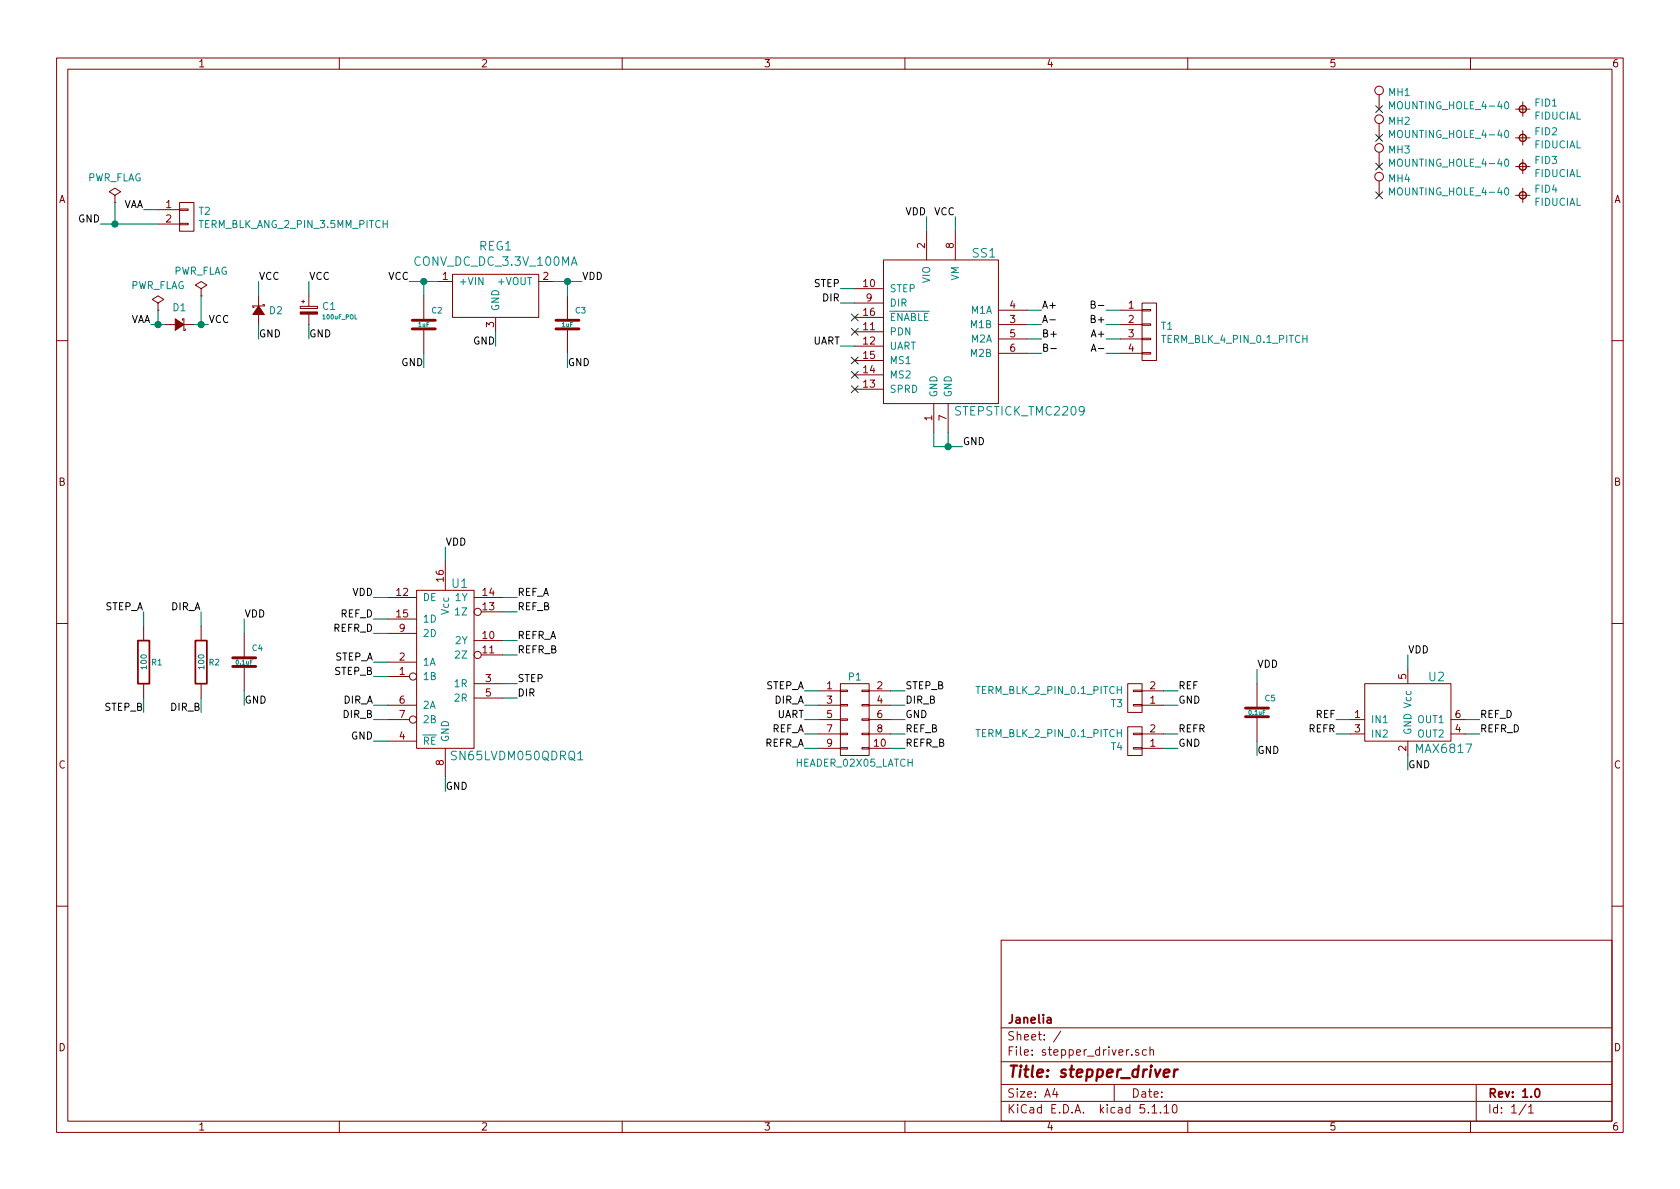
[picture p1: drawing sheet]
EESchema Schematic File Version 4
EELAYER 30 0
EELAYER END
$Descr A4 11693 8268
encoding utf-8
Sheet 1 1
Title "stepper_driver"
Date ""
Rev "1.0"
Comp "Janelia"
Comment1 ""
Comment2 ""
Comment3 ""
Comment4 ""
$EndDescr
$Comp
L stepper_driver:FIDUCIAL FID1
U 1 1
P 10600 750
F 0 "FID1" H 10678 796 50  0000 L CNN
F 1 "FIDUCIAL" H 10678 705 50  0000 L CNN
F 2 "stepper_driver:FIDUCIAL" H 10800 750 50  0001 C CNN
F 3 "" H 10800 750 50  0001 C CNN
	1    10600 750 
	1    0    0    -1  
$EndComp
$Comp
L stepper_driver:FIDUCIAL FID2
U 1 1
P 10600 950
F 0 "FID2" H 10678 996 50  0000 L CNN
F 1 "FIDUCIAL" H 10678 905 50  0000 L CNN
F 2 "stepper_driver:FIDUCIAL" H 10800 950 50  0001 C CNN
F 3 "" H 10800 950 50  0001 C CNN
	1    10600 950 
	1    0    0    -1  
$EndComp
$Comp
L stepper_driver:FIDUCIAL FID3
U 1 1
P 10600 1150
F 0 "FID3" H 10678 1196 50  0000 L CNN
F 1 "FIDUCIAL" H 10678 1105 50  0000 L CNN
F 2 "stepper_driver:FIDUCIAL" H 10800 1150 50  0001 C CNN
F 3 "" H 10800 1150 50  0001 C CNN
	1    10600 1150
	1    0    0    -1  
$EndComp
$Comp
L stepper_driver:FIDUCIAL FID4
U 1 1
P 10600 1350
F 0 "FID4" H 10678 1396 50  0000 L CNN
F 1 "FIDUCIAL" H 10678 1305 50  0000 L CNN
F 2 "stepper_driver:FIDUCIAL" H 10800 1350 50  0001 C CNN
F 3 "" H 10800 1350 50  0001 C CNN
	1    10600 1350
	1    0    0    -1  
$EndComp
$Comp
L stepper_driver:MOUNTING_HOLE_4-40 MH1
U 1 1
P 9600 750
F 0 "MH1" H 9659 869 50  0000 L CNN
F 1 "MOUNTING_HOLE_4-40" H 9659 777 50  0000 L CNN
F 2 "stepper_driver:MOUNTING_HOLE_4-40" H 9800 750 50  0001 C CNN
F 3 "" H 9800 750 50  0001 C CNN
	1    9600 750 
	1    0    0    -1  
$EndComp
$Comp
L stepper_driver:MOUNTING_HOLE_4-40 MH2
U 1 1
P 9600 950
F 0 "MH2" H 9659 1069 50  0000 L CNN
F 1 "MOUNTING_HOLE_4-40" H 9659 977 50  0000 L CNN
F 2 "stepper_driver:MOUNTING_HOLE_4-40" H 9800 950 50  0001 C CNN
F 3 "" H 9800 950 50  0001 C CNN
	1    9600 950 
	1    0    0    -1  
$EndComp
$Comp
L stepper_driver:MOUNTING_HOLE_4-40 MH3
U 1 1
P 9600 1150
F 0 "MH3" H 9659 1269 50  0000 L CNN
F 1 "MOUNTING_HOLE_4-40" H 9659 1177 50  0000 L CNN
F 2 "stepper_driver:MOUNTING_HOLE_4-40" H 9800 1150 50  0001 C CNN
F 3 "" H 9800 1150 50  0001 C CNN
	1    9600 1150
	1    0    0    -1  
$EndComp
$Comp
L stepper_driver:MOUNTING_HOLE_4-40 MH4
U 1 1
P 9600 1350
F 0 "MH4" H 9659 1469 50  0000 L CNN
F 1 "MOUNTING_HOLE_4-40" H 9659 1377 50  0000 L CNN
F 2 "stepper_driver:MOUNTING_HOLE_4-40" H 9800 1350 50  0001 C CNN
F 3 "" H 9800 1350 50  0001 C CNN
	1    9600 1350
	1    0    0    -1  
$EndComp
NoConn ~ 9600 750 
NoConn ~ 9600 950 
NoConn ~ 9600 1150
NoConn ~ 9600 1350
$Comp
L stepper_driver:STEPSTICK_TMC2209 SS1
U 1 1
P 6550 2300
F 0 "SS1" H 6850 2850 60  0000 C CNN
F 1 "STEPSTICK_TMC2209" H 7100 1750 60  0000 C CNN
F 2 "stepper_driver:STEPSTICK_TMC2209" H 6450 1250 60  0001 C CNN
F 3 "" H 6550 2300 60  0001 C CNN
F 4 "Digi-Key" H 6650 1450 60  0001 C CNN "Vendor"
F 5 "ED90331-ND" H 6750 1550 60  0001 C CNN "Vendor Part Number"
F 6 "CONN PIN RCPT .025-.037 SOLDER" H 6800 1550 60  0001 C CNN "Description"
F 7 "16" H 6950 1750 60  0001 C CNN "Quantity"
F 8 "Mill-Max Manufacturing Corp." H 6550 2300 50  0001 C CNN "Manufacturer"
F 9 "0305-0-15-15-47-27-10-0" H 6550 2300 50  0001 C CNN "Manufacturer Part Number"
	1    6550 2300
	1    0    0    -1  
$EndComp
NoConn ~ 5950 2700
NoConn ~ 5950 2600
NoConn ~ 5950 2500
NoConn ~ 5950 2300
NoConn ~ 5950 2200
$Comp
L stepper_driver:TERM_BLK_4_PIN_0.1_PITCH T1
U 1 1
P 8000 2300
F 0 "T1" H 8078 2342 50  0000 L CNN
F 1 "TERM_BLK_4_PIN_0.1_PITCH" H 8078 2250 50  0000 L CNN
F 2 "stepper_driver:TERM_BLK_4_PIN_0.1_PITCH" H 7900 2450 50  0001 C CNN
F 3 "" H 8000 2300 50  0000 C CNN
F 4 "Digi-Key" H 8100 2650 60  0001 C CNN "Vendor"
F 5 "A98335-ND" H 8200 2750 60  0001 C CNN "Vendor Part Number"
F 6 "TERM BLOCK 4POS SIDE ENT 2.54MM" H 8300 2850 60  0001 C CNN "Description"
F 7 "TE Connectivity AMP Connectors" H 8000 2300 50  0001 C CNN "Manufacturer"
F 8 "282834-4" H 8000 2300 50  0001 C CNN "Manufacturer Part Number"
	1    8000 2300
	1    0    0    -1  
$EndComp
Wire Wire Line
	5950 2000 5850 2000
Wire Wire Line
	5950 2100 5850 2100
Wire Wire Line
	5950 2400 5850 2400
Wire Wire Line
	6450 1600 6450 1500
Wire Wire Line
	6650 1600 6650 1500
Wire Wire Line
	7150 2150 7250 2150
Wire Wire Line
	7150 2250 7250 2250
Wire Wire Line
	7150 2350 7250 2350
Wire Wire Line
	7150 2450 7250 2450
Wire Wire Line
	6500 3000 6500 3100
Wire Wire Line
	6600 3000 6600 3100
Text Label 5850 2000 2    50   ~ 0
STEP
Text Label 5850 2100 2    50   ~ 0
DIR
Text Label 5850 2400 2    50   ~ 0
UART
Text Label 6450 1500 2    50   ~ 0
VDD
Text Label 6650 1500 2    50   ~ 0
VCC
Text Label 7250 2150 0    50   ~ 0
A+
Text Label 7250 2250 0    50   ~ 0
A-
Text Label 7250 2350 0    50   ~ 0
B+
Text Label 7250 2450 0    50   ~ 0
B-
Wire Wire Line
	6500 3100 6600 3100
Wire Wire Line
	6600 3100 6700 3100
Connection ~ 6600 3100
Text Label 6700 3100 0    50   ~ 0
GND
Wire Wire Line
	7800 2450 7700 2450
Wire Wire Line
	7800 2350 7700 2350
Wire Wire Line
	7800 2250 7700 2250
Wire Wire Line
	7800 2150 7700 2150
Text Label 7700 2350 2    50   ~ 0
A+
Text Label 7700 2450 2    50   ~ 0
A-
Text Label 7700 2250 2    50   ~ 0
B+
Text Label 7700 2150 2    50   ~ 0
B-
$Comp
L stepper_driver:TERM_BLK_ANG_2_PIN_3.5MM_PITCH T2
U 1 1
P 1300 1500
F 0 "T2" H 1379 1542 50  0000 L CNN
F 1 "TERM_BLK_ANG_2_PIN_3.5MM_PITCH" H 1379 1450 50  0000 L CNN
F 2 "stepper_driver:TERM_BLK_ANG_2_PIN_3.5MM_PITCH" H 1200 1550 60  0001 C CNN
F 3 "" H 1300 1500 60  0000 C CNN
F 4 "Digi-Key" H 1400 1750 60  0001 C CNN "Vendor"
F 5 "277-1779-ND" H 1500 1850 60  0001 C CNN "Vendor Part Number"
F 6 "Phoenix Contact" H 1300 1500 50  0001 C CNN "Manufacturer"
F 7 "1988956" H 1300 1500 50  0001 C CNN "Manufacturer Part Number"
	1    1300 1500
	1    0    0    -1  
$EndComp
Wire Wire Line
	1100 1450 1000 1450
Wire Wire Line
	1100 1550 800  1550
Text Label 1000 1450 2    50   ~ 0
VAA
Text Label 700  1550 2    50   ~ 0
GND
$Comp
L stepper_driver:TERM_BLK_2_PIN_0.1_PITCH T3
U 1 1
P 7900 4850
F 0 "T3" H 7978 4892 50  0000 L CNN
F 1 "TERM_BLK_2_PIN_0.1_PITCH" H 7978 4800 50  0000 L CNN
F 2 "stepper_driver:TERM_BLK_2_PIN_0.1_PITCH" H 7800 4900 60  0001 C CNN
F 3 "" H 7900 4850 60  0000 C CNN
F 4 "Digi-Key" H 8000 5100 60  0001 C CNN "Vendor"
F 5 "A98333-ND" H 8100 5200 60  0001 C CNN "Vendor Part Number"
F 6 "TERM BLOCK 2POS SIDE ENT 2.54MM" H 8200 5300 60  0001 C CNN "Description"
F 7 "TE Connectivity AMP Connectors" H 7900 4850 50  0001 C CNN "Manufacturer"
F 8 "282834-2" H 7900 4850 50  0001 C CNN "Manufacturer Part Number"
	1    7900 4850
	-1   0    0    1   
$EndComp
Wire Wire Line
	8100 4900 8200 4900
Wire Wire Line
	8100 4800 8200 4800
Text Label 8200 4800 0    50   ~ 0
REF
$Comp
L stepper_driver:TERM_BLK_2_PIN_0.1_PITCH T4
U 1 1
P 7900 5150
F 0 "T4" H 7978 5192 50  0000 L CNN
F 1 "TERM_BLK_2_PIN_0.1_PITCH" H 7978 5100 50  0000 L CNN
F 2 "stepper_driver:TERM_BLK_2_PIN_0.1_PITCH" H 7800 5200 60  0001 C CNN
F 3 "" H 7900 5150 60  0000 C CNN
F 4 "Digi-Key" H 8000 5400 60  0001 C CNN "Vendor"
F 5 "A98333-ND" H 8100 5500 60  0001 C CNN "Vendor Part Number"
F 6 "TERM BLOCK 2POS SIDE ENT 2.54MM" H 8200 5600 60  0001 C CNN "Description"
F 7 "TE Connectivity AMP Connectors" H 7900 5150 50  0001 C CNN "Manufacturer"
F 8 "282834-2" H 7900 5150 50  0001 C CNN "Manufacturer Part Number"
	1    7900 5150
	-1   0    0    1   
$EndComp
Wire Wire Line
	8100 5200 8200 5200
Wire Wire Line
	8100 5100 8200 5100
Text Label 8200 5100 0    50   ~ 0
REFR
$Comp
L stepper_driver:DIODE_SCHOTTKY_45V_10A D1
U 1 1
P 1250 2250
F 0 "D1" H 1250 2135 50  0000 C CNN
F 1 "DIODE_SCHOTTKY_45V_10A" H 970 2170 50  0001 L CNN
F 2 "stepper_driver:CFP15" H 1100 2230 60  0001 C CNN
F 3 "" H 1200 2330 60  0001 C CNN
F 4 "DIODE SCHOTTKY 45V 10A" H 1500 2630 60  0001 C CNN "Description"
F 5 "CFP15" H 1250 2250 60  0001 C CNN "Package"
F 6 "Nexperia USA Inc." H 1250 2250 60  0001 C CNN "Manufacturer"
F 7 "PMEG45U10EPDAZ" H 1250 2250 60  0001 C CNN "Manufacturer Part Number"
F 8 "Digi-Key" H 1250 2250 60  0001 C CNN "Vendor"
F 9 "1727-7645-1-ND" H 1250 2250 60  0001 C CNN "Vendor Part Number"
	1    1250 2250
	-1   0    0    1   
$EndComp
Wire Wire Line
	1150 2250 1100 2250
Wire Wire Line
	1350 2250 1400 2250
Text Label 1050 2250 2    50   ~ 0
VAA
Text Label 1450 2250 0    50   ~ 0
VCC
$Comp
L user_power:PWR_FLAG #FLG02
U 1 1
P 1100 2150
F 0 "#FLG02" H 1100 2225 50  0001 C CNN
F 1 "PWR_FLAG" H 1100 2325 50  0000 C CNN
F 2 "" H 1100 2150 50  0001 C CNN
F 3 "~" H 1100 2150 50  0001 C CNN
	1    1100 2150
	1    0    0    -1  
$EndComp
Wire Wire Line
	1100 2150 1100 2250
Connection ~ 1100 2250
Wire Wire Line
	1100 2250 1050 2250
$Comp
L user_power:PWR_FLAG #FLG01
U 1 1
P 1400 2050
F 0 "#FLG01" H 1400 2125 50  0001 C CNN
F 1 "PWR_FLAG" H 1400 2225 50  0000 C CNN
F 2 "" H 1400 2050 50  0001 C CNN
F 3 "~" H 1400 2050 50  0001 C CNN
	1    1400 2050
	1    0    0    -1  
$EndComp
Wire Wire Line
	1400 2050 1400 2250
Connection ~ 1400 2250
Wire Wire Line
	1400 2250 1450 2250
$Comp
L stepper_driver:DIODE_TVS_ZENER_28V D2
U 1 1
P 1800 2150
F 0 "D2" V 1800 2219 50  0000 L CNN
F 1 "DIODE_TVS_ZENER_28V" H 1520 2070 50  0001 L CNN
F 2 "stepper_driver:D_SMB_LITTELFUSE" H 1650 2130 60  0001 C CNN
F 3 "" H 1750 2230 60  0001 C CNN
F 4 "Digi-Key" H 1850 2330 60  0001 C CNN "Vendor"
F 5 "F11558CT-ND" H 1950 2430 60  0001 C CNN "Vendor Part Number"
F 6 "TVS DIODE 28VWM 45.4VC" H 2050 2530 60  0001 C CNN "Description"
F 7 "Littelfuse Inc." H 1800 2150 50  0001 C CNN "Manufacturer"
F 8 "SZ1SMB28AT3G" H 1800 2150 50  0001 C CNN "Manufacturer Part Number"
F 9 "SMB" H 1800 2150 50  0001 C CNN "Package"
	1    1800 2150
	0    1    1    0   
$EndComp
Wire Wire Line
	1800 2050 1800 1950
Wire Wire Line
	1800 2250 1800 2350
Text Label 1800 1950 0    50   ~ 0
VCC
Text Label 1800 2350 0    50   ~ 0
GND
$Comp
L stepper_driver:100uF_POL C1
U 1 1
P 2150 2150
F 0 "C1" H 2239 2180 50  0000 L CNN
F 1 "100uF_POL" H 2239 2104 30  0000 L CNN
F 2 "stepper_driver:CP_Elec_6.3x7.7_WURTH" H 2060 2120 60  0001 C CNN
F 3 "" H 2160 2220 60  0001 C CNN
F 4 "Digi-Key" H 2260 2320 60  0001 C CNN "Vendor"
F 5 "732-8511-1-ND" H 2360 2420 60  0001 C CNN "Vendor Part Number"
F 6 "CAP ALUM 100UF 20% 35V" H 2460 2520 60  0001 C CNN "Description"
F 7 "Würth Elektronik" H 2150 2150 50  0001 C CNN "Manufacturer"
F 8 "865080545012" H 2150 2150 50  0001 C CNN "Manufacturer Part Number"
	1    2150 2150
	1    0    0    -1  
$EndComp
Wire Wire Line
	2150 2050 2150 1950
Text Label 2150 1950 0    50   ~ 0
VCC
Wire Wire Line
	2150 2250 2150 2350
Text Label 2150 2350 0    50   ~ 0
GND
Wire Wire Line
	3050 1950 2950 1950
Wire Wire Line
	3850 1950 3950 1950
Wire Wire Line
	3450 2300 3450 2400
Text Label 3450 2400 2    50   ~ 0
GND
Wire Wire Line
	2950 2050 2950 1950
Wire Wire Line
	2950 1950 2850 1950
Connection ~ 2950 1950
$Comp
L stepper_driver:1uF_0402 C2
U 1 1
P 2950 2250
F 0 "C2" H 3000 2350 40  0000 L CNN
F 1 "1uF" H 2950 2250 30  0000 C CNN
F 2 "stepper_driver:SM0402" H 2988 2100 30  0001 C CNN
F 3 "" H 2950 2250 60  0001 C CNN
F 4 "Digi-Key" H 3050 2450 60  0001 C CNN "Vendor"
F 5 "1276-6796-1-ND" H 3150 2550 60  0001 C CNN "Vendor Part Number"
F 6 "CAP CER 1UF 35V X5R" H 3250 2650 60  0001 C CNN "Description"
F 7 "0402" H 2950 2250 50  0001 C CNN "Package"
F 8 "Samsung Electro-Mechanics" H 2950 2250 50  0001 C CNN "Manufacturer"
F 9 "CL05A105KL5NRNC" H 2950 2250 50  0001 C CNN "Manufacturer Part Number"
	1    2950 2250
	1    0    0    -1  
$EndComp
$Comp
L stepper_driver:CONV_DC_DC_3.3V_100MA REG1
U 1 1
P 3450 1950
F 0 "REG1" H 3450 2199 60  0000 C CNN
F 1 "CONV_DC_DC_3.3V_100MA" H 3450 2092 60  0000 C CNN
F 2 "stepper_driver:SOT-23-3" H 3450 1950 60  0001 C CNN
F 3 "" H 3450 1950 60  0001 C CNN
F 4 "Digi-Key" H 3450 1950 50  0001 C CNN "Vendor"
F 5 "1028-1253-1-ND" H 3450 1950 50  0001 C CNN "Vendor Part Number"
F 6 "Richtek USA Inc." H 3450 1950 50  0001 C CNN "Manufacturer"
F 7 "RT9058-33GV" H 3450 1950 50  0001 C CNN "Manufacturer Part Number"
F 8 "SOT-23-3" H 3450 1950 50  0001 C CNN "Package"
	1    3450 1950
	1    0    0    -1  
$EndComp
$Comp
L stepper_driver:1uF_0402 C3
U 1 1
P 3950 2250
F 0 "C3" H 4000 2350 40  0000 L CNN
F 1 "1uF" H 3950 2250 30  0000 C CNN
F 2 "stepper_driver:SM0402" H 3988 2100 30  0001 C CNN
F 3 "" H 3950 2250 60  0001 C CNN
F 4 "Digi-Key" H 4050 2450 60  0001 C CNN "Vendor"
F 5 "1276-6796-1-ND" H 4150 2550 60  0001 C CNN "Vendor Part Number"
F 6 "CAP CER 1UF 35V X5R" H 4250 2650 60  0001 C CNN "Description"
F 7 "0402" H 3950 2250 50  0001 C CNN "Package"
F 8 "Samsung Electro-Mechanics" H 3950 2250 50  0001 C CNN "Manufacturer"
F 9 "CL05A105KL5NRNC" H 3950 2250 50  0001 C CNN "Manufacturer Part Number"
	1    3950 2250
	1    0    0    -1  
$EndComp
Wire Wire Line
	3950 2050 3950 1950
Wire Wire Line
	3950 1950 4050 1950
Connection ~ 3950 1950
Wire Wire Line
	2950 2450 2950 2550
Text Label 2950 2550 2    50   ~ 0
GND
Wire Wire Line
	3950 2450 3950 2550
Text Label 3950 2550 0    50   ~ 0
GND
Text Label 2850 1950 2    50   ~ 0
VCC
Text Label 4050 1950 0    50   ~ 0
VDD
$Comp
L stepper_driver:SN65LVDM050QDRQ1 U1
U 1 1
P 3100 4650
F 0 "U1" H 3200 5250 60  0000 C CNN
F 1 "SN65LVDM050QDRQ1" H 3600 4050 60  0000 C CNN
F 2 "stepper_driver:SOIC_16_0.154IN" H 3150 6150 60  0001 C CNN
F 3 "" H 3100 4650 60  0001 C CNN
F 4 "Digi-Key" H 3050 5850 60  0001 C CNN "Vendor"
F 5 "296-15386-1-ND" H 3150 5950 60  0001 C CNN "Vendor Part Number"
F 6 "IC TRANSCEIVER FULL 2/2" H 3100 6050 60  0001 C CNN "Description"
F 7 "Texas Instruments" H 3100 6350 50  0001 C CNN "Manufacturer"
F 8 "SN65LVDM050QDRQ1" H 3100 6450 50  0001 C CNN "Manufacturer Part Number"
F 9 "16-SOIC" H 3100 6250 50  0001 C CNN "Package"
	1    3100 4650
	1    0    0    -1  
$EndComp
Wire Wire Line
	2700 4600 2600 4600
Wire Wire Line
	2700 4700 2600 4700
Wire Wire Line
	3500 4750 3600 4750
Text Label 3600 4750 0    50   ~ 0
STEP
Wire Wire Line
	3500 4850 3600 4850
Text Label 3600 4850 0    50   ~ 0
DIR
Wire Wire Line
	2700 4900 2600 4900
Wire Wire Line
	2700 5000 2600 5000
Text Label 2600 4900 2    50   ~ 0
DIR_A
Text Label 2600 5000 2    50   ~ 0
DIR_B
Wire Wire Line
	3100 3900 3100 3800
Wire Wire Line
	3100 5400 3100 5500
Text Label 3100 3800 0    50   ~ 0
VDD
$Comp
L stepper_driver:100_0402 R1
U 1 1
P 1000 4600
F 0 "R1" H 1050 4600 40  0000 L CNN
F 1 "100" V 1000 4600 40  0000 C CNN
F 2 "stepper_driver:SM0402" V 930 4600 30  0001 C CNN
F 3 "" H 1000 4600 30  0000 C CNN
F 4 "Digi-Key" V 1180 4700 60  0001 C CNN "Vendor"
F 5 "RMCF0402FT100RCT-ND" V 1280 4800 60  0001 C CNN "Vendor Part Number"
F 6 "RES 100 OHM 1% 1/16W" V 1380 4900 60  0001 C CNN "Description"
F 7 "0402" H 1000 4600 50  0001 C CNN "Package"
F 8 "Stackpole Electronics Inc" H 1000 4600 50  0001 C CNN "Manufacturer"
F 9 "RMCF0402FT100R" H 1000 4600 50  0001 C CNN "Manufacturer Part Number"
	1    1000 4600
	1    0    0    -1  
$EndComp
Wire Wire Line
	1000 4350 1000 4250
Wire Wire Line
	1000 4850 1000 4950
Text Label 1000 4250 2    50   ~ 0
STEP_A
Text Label 2600 4700 2    50   ~ 0
STEP_B
Text Label 2600 4600 2    50   ~ 0
STEP_A
Text Label 1000 4950 2    50   ~ 0
STEP_B
$Comp
L stepper_driver:100_0402 R2
U 1 1
P 1400 4600
F 0 "R2" H 1450 4600 40  0000 L CNN
F 1 "100" V 1400 4600 40  0000 C CNN
F 2 "stepper_driver:SM0402" V 1330 4600 30  0001 C CNN
F 3 "" H 1400 4600 30  0000 C CNN
F 4 "Digi-Key" V 1580 4700 60  0001 C CNN "Vendor"
F 5 "RMCF0402FT100RCT-ND" V 1680 4800 60  0001 C CNN "Vendor Part Number"
F 6 "RES 100 OHM 1% 1/16W" V 1780 4900 60  0001 C CNN "Description"
F 7 "0402" H 1400 4600 50  0001 C CNN "Package"
F 8 "Stackpole Electronics Inc" H 1400 4600 50  0001 C CNN "Manufacturer"
F 9 "RMCF0402FT100R" H 1400 4600 50  0001 C CNN "Manufacturer Part Number"
	1    1400 4600
	1    0    0    -1  
$EndComp
Wire Wire Line
	1400 4350 1400 4250
Wire Wire Line
	1400 4850 1400 4950
Text Label 1400 4250 2    50   ~ 0
DIR_A
Text Label 1400 4950 2    50   ~ 0
DIR_B
Text Label 3100 5500 0    50   ~ 0
GND
Wire Wire Line
	2700 4150 2600 4150
Wire Wire Line
	2700 4300 2600 4300
Wire Wire Line
	2700 4400 2600 4400
Wire Wire Line
	2700 5150 2600 5150
Wire Wire Line
	3500 4150 3600 4150
Wire Wire Line
	3500 4250 3600 4250
Wire Wire Line
	3500 4450 3600 4450
Wire Wire Line
	3500 4550 3600 4550
Text Label 2600 4150 2    50   ~ 0
VDD
Text Label 2600 5150 2    50   ~ 0
GND
$Comp
L stepper_driver:0.1uF_0402 C4
U 1 1
P 1700 4600
F 0 "C4" H 1750 4700 40  0000 L CNN
F 1 "0.1uF" H 1700 4600 30  0000 C CNN
F 2 "stepper_driver:SM0402" H 1738 4450 30  0001 C CNN
F 3 "" H 1700 4600 60  0001 C CNN
F 4 "Digi-Key" H 1800 4800 60  0001 C CNN "Vendor"
F 5 "311-1375-1-ND" H 1900 4900 60  0001 C CNN "Vendor Part Number"
F 6 "CAP CER 0.1UF 25V Y5V" H 2000 5000 60  0001 C CNN "Description"
F 7 "0402" H 1700 4600 50  0001 C CNN "Package"
F 8 "Yageo" H 1700 4600 50  0001 C CNN "Manufacturer"
F 9 "CC0402ZRY5V8BB104" H 1700 4600 50  0001 C CNN "Manufacturer Part Number"
	1    1700 4600
	1    0    0    -1  
$EndComp
Wire Wire Line
	1700 4400 1700 4300
Text Label 1700 4300 0    50   ~ 0
VDD
Wire Wire Line
	1700 4800 1700 4900
Text Label 1700 4900 0    50   ~ 0
GND
$Comp
L stepper_driver:0.1uF_0402 C5
U 1 1
P 8750 4950
F 0 "C5" H 8800 5050 40  0000 L CNN
F 1 "0.1uF" H 8750 4950 30  0000 C CNN
F 2 "stepper_driver:SM0402" H 8788 4800 30  0001 C CNN
F 3 "" H 8750 4950 60  0001 C CNN
F 4 "Digi-Key" H 8850 5150 60  0001 C CNN "Vendor"
F 5 "311-1375-1-ND" H 8950 5250 60  0001 C CNN "Vendor Part Number"
F 6 "CAP CER 0.1UF 25V Y5V" H 9050 5350 60  0001 C CNN "Description"
F 7 "0402" H 8750 4950 50  0001 C CNN "Package"
F 8 "Yageo" H 8750 4950 50  0001 C CNN "Manufacturer"
F 9 "CC0402ZRY5V8BB104" H 8750 4950 50  0001 C CNN "Manufacturer Part Number"
	1    8750 4950
	1    0    0    -1  
$EndComp
Wire Wire Line
	8750 4750 8750 4650
Text Label 8750 4650 0    50   ~ 0
VDD
Wire Wire Line
	8750 5150 8750 5250
Text Label 8750 5250 0    50   ~ 0
GND
$Comp
L stepper_driver:MAX6817 U2
U 1 1
P 9800 4950
F 0 "U2" H 10000 5200 60  0000 C CNN
F 1 "MAX6817" H 10050 4700 60  0000 C CNN
F 2 "stepper_driver:MAX6817" H 9800 4200 60  0001 C CNN
F 3 "" H 9800 4950 60  0000 C CNN
F 4 "IC DEBOUNCER SWITCH DUAL" H 9800 4300 60  0001 C CNN "Description"
F 5 "SOT-23-6" H 9800 4950 60  0001 C CNN "Package"
F 6 "Maxim Integrated" H 9800 4950 60  0001 C CNN "Manufacturer"
F 7 "MAX6817EUT+T" H 9800 4950 60  0001 C CNN "Manufacturer Part Number"
F 8 "Mouser" H 9800 4000 60  0001 C CNN "Vendor"
F 9 "MAX6817EUT+T" H 9800 4100 60  0001 C CNN "Vendor Part Number"
	1    9800 4950
	1    0    0    -1  
$EndComp
Text Label 8200 4900 0    50   ~ 0
GND
Text Label 8200 5200 0    50   ~ 0
GND
Wire Wire Line
	9800 4650 9800 4550
Wire Wire Line
	9800 5250 9800 5350
Wire Wire Line
	10200 5000 10300 5000
Wire Wire Line
	10200 5100 10300 5100
Wire Wire Line
	9400 5000 9300 5000
Wire Wire Line
	9400 5100 9300 5100
Text Label 9300 5000 2    50   ~ 0
REF
Text Label 9300 5100 2    50   ~ 0
REFR
Text Label 10300 5100 0    50   ~ 0
REFR_D
Text Label 10300 5000 0    50   ~ 0
REF_D
Text Label 9800 4550 0    50   ~ 0
VDD
Text Label 9800 5350 0    50   ~ 0
GND
Text Label 2600 4400 2    50   ~ 0
REFR_D
Text Label 2600 4300 2    50   ~ 0
REF_D
Text Label 3600 4150 0    50   ~ 0
REF_A
Text Label 3600 4250 0    50   ~ 0
REF_B
Text Label 3600 4450 0    50   ~ 0
REFR_A
Text Label 3600 4550 0    50   ~ 0
REFR_B
$Comp
L stepper_driver:HEADER_02X05_LATCH P1
U 1 1
P 5950 5000
F 0 "P1" H 5950 5300 50  0000 C CNN
F 1 "HEADER_02X05_LATCH" H 5950 4700 50  0000 C CNN
F 2 "stepper_driver:HEADER_02x05_LATCH" H 5950 3800 60  0001 C CNN
F 3 "" H 5950 3800 60  0000 C CNN
F 4 "Digi-Key" H 6050 5400 60  0001 C CNN "Vendor"
F 5 "MHS10N-ND" H 6150 5500 60  0001 C CNN "Vendor Part Number"
F 6 "CONN HEADER VERT 10POS 2.54MM" H 6250 5600 60  0001 C CNN "Description"
F 7 "3M" H 5950 5000 50  0001 C CNN "Manufacturer"
F 8 "N3793-6302RB" H 5950 5000 50  0001 C CNN "Manufacturer Part Number"
	1    5950 5000
	1    0    0    -1  
$EndComp
Wire Wire Line
	5700 4800 5600 4800
Wire Wire Line
	5700 4900 5600 4900
Text Label 5600 4900 2    50   ~ 0
DIR_A
Text Label 5600 4800 2    50   ~ 0
STEP_A
Wire Wire Line
	6200 4800 6300 4800
Text Label 6300 4800 0    50   ~ 0
STEP_B
Wire Wire Line
	6200 4900 6300 4900
Text Label 6300 4900 0    50   ~ 0
DIR_B
Wire Wire Line
	5700 5000 5600 5000
Text Label 5600 5000 2    50   ~ 0
UART
Wire Wire Line
	6200 5000 6300 5000
Text Label 6300 5000 0    50   ~ 0
GND
Wire Wire Line
	5700 5100 5600 5100
Text Label 5600 5100 2    50   ~ 0
REF_A
Wire Wire Line
	5700 5200 5600 5200
Text Label 5600 5200 2    50   ~ 0
REFR_A
Wire Wire Line
	6200 5200 6300 5200
Text Label 6300 5200 0    50   ~ 0
REFR_B
Wire Wire Line
	6200 5100 6300 5100
Text Label 6300 5100 0    50   ~ 0
REF_B
$Comp
L user_power:PWR_FLAG #FLG0101
U 1 1
P 800 1400
F 0 "#FLG0101" H 800 1475 50  0001 C CNN
F 1 "PWR_FLAG" H 800 1575 50  0000 C CNN
F 2 "" H 800 1400 50  0001 C CNN
F 3 "~" H 800 1400 50  0001 C CNN
	1    800  1400
	1    0    0    -1  
$EndComp
Wire Wire Line
	800  1400 800  1550
Connection ~ 800  1550
Wire Wire Line
	800  1550 700  1550
$EndSCHEMATC
